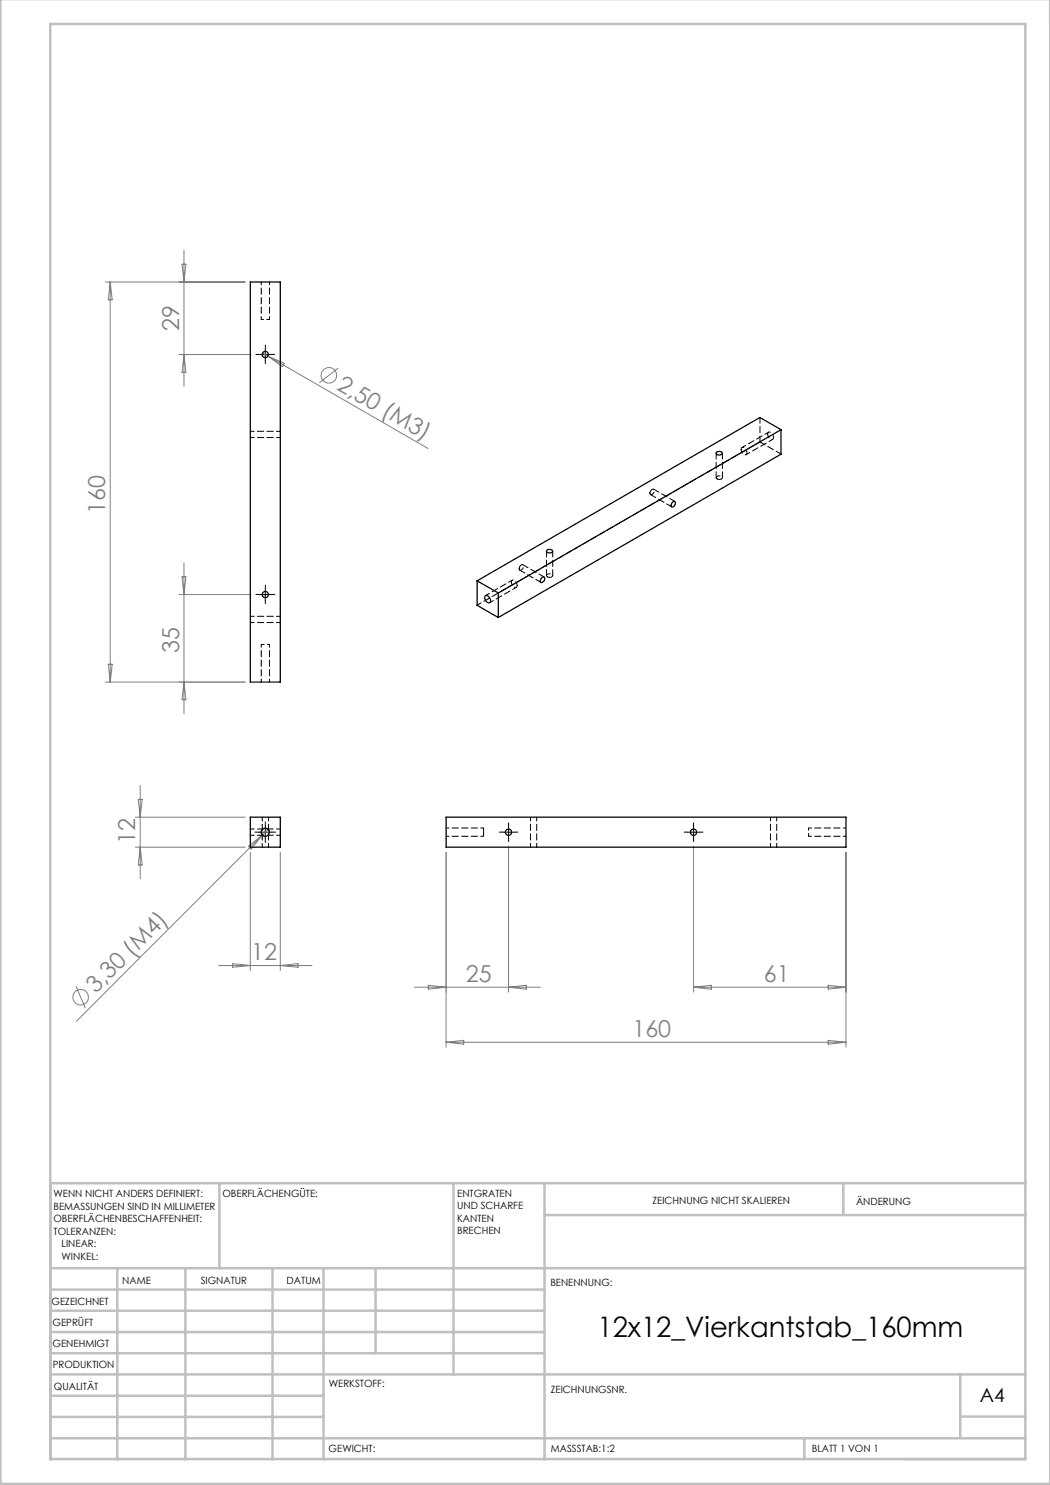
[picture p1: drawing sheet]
<svg xmlns="http://www.w3.org/2000/svg" width="210mm" height="297mm" viewBox="0 0 210 297" stroke-linecap="round" stroke-linejoin="round" font-family="sans-serif">
<g fill="none" stroke="#808080" stroke-width=".2">
<path d="M21.1 56.4h27.9M22 56.4v80M22 56.4l.4 3.6h-.7zM36.4 52.8h.8l-.4 3.6zM36.8 50.1v27.2M35.8 70.9h14.4M36.8 70.9l.4 3.6h-.8zM52.5 70.6l1.1 .6M53.6 71.2l32 18.5M53.6 71.2l3.3 1.5-.4 .6zM67.7 73.6l-3.8 2.9M35.8 118.9h14.4"/>
<path d="M36.4 115.4h.8l-.4 3.5zM36.8 112.6v30.2M21.1 136.4h27.9M21.7 132.9h.7l-.4 3.5zM36.8 136.4l.4 3.5h-.8zM27.7 159.9h.7l-.4 3.5zM28 157.1v18.7M27.1 163.4h21.9M27.1 169.4h21.9M28 169.4l.4 3.6h-.7zM49.7 169.3l2.8-2.3-2.3 2.8zM50.1 170.5v23.6"/>
<path d="M53.6 165.9l-38.3 38.4M56.1 170.5v23.6M89.2 170.5v38.9M101.7 169.3v29.1M138.7 169.3v29.1M169.2 170.5v38.9M15.2 197.2l1.9 4.4M43.7 193.1h18.7M46.5 192.7l3.6 .4-3.6 .4zM56.1 193.1l3.5-.4v.8zM82.9 197.4h25.2M85.7 197.1l3.5 .3-3.5 .4z"/>
<path d="M101.7 197.4l3.6-.3v.7zM138.7 197.4h30.5M138.7 197.4l3.6-.3v.7zM165.6 197.1l3.6 .3-3.6 .4zM89.2 208.5h80M89.2 208.5l3.5-.4v.7zM165.6 208.1l3.6 .4-3.6 .3z"/>
<circle cx="65.8" cy="75.1" r="1.55"/>
<circle cx="16.1" cy="199.5" r="1.55"/>
</g>
<g fill="none" stroke="#000" stroke-width=".2" stroke-dasharray="15.2 1.3 1.3 1.3">
<path d="M51.8 70.9h-.6M53.1 69.6v-.6M53.1 72.1v.7M54.3 70.9h.6M51.8 118.9h-.6M53.1 117.6v-.6M54.3 118.9h.6M53.1 120.1v.7M51.8 166.4h-.8M53.1 165.2v-.8M53.1 167.7v.8M54.3 166.4h.8"/>
<path d="M100.5 166.4h-.7M101.7 165.2v-.6M101.7 167.7v.6M103 166.4h.6M137.5 166.4h-.7M138.7 165.2v-.6M138.7 167.7v.6M140 166.4h.6"/>
</g>
<path d="M51.8 70.9h2.5M53.1 69.7v2.4M51.8 118.9h2.5M53.1 117.6v2.6M51.8 166.4h2.5M53.1 165.2v2.5M100.4 166.4h2.5M101.7 165.2v2.5M137.4 166.4h2.5M138.7 165.2v2.5" fill="none" stroke="#000" stroke-width=".2"/>
<g fill="none" stroke="#c0c0c0" stroke-width=".5">
<path d="M.1 -.1v296.9h209.9v-296.9M10.1 4.8h195v287h-195zM43.9 236.6v17M90.7 236.6v38.3M108.9 236.6v55.3M168.7 236.6v6.3M205.1 236.6h-195v55.3M10.1 253.6h195M10.1 257.9h98.8M23.5 253.6v38.3M37.1 253.6v38.3M54.5 253.6v38.3"/>
<path d="M64.7 253.6v38.3M75.1 253.6v17M108.9 243h96.2M10.1 270.6h98.8M10.1 266.4h98.8M10.1 262.1h98.8M10.1 279.1h54.6M10.1 274.9h195M192.1 274.8v12.7M10.1 287.7h195M10.1 283.4h54.6M160.9 287.5v4.3"/>
<path d="M192.1 283.3h13"/>
</g>
<g fill="none" stroke="#000" stroke-width=".25">
<path d="M50.1 56.4h6v80h-6zM143.3 90.5a.72 .72 0 0 1 1.2 .2 .65 .65 0 0 1-.7 .3 .65 .65 0 0 1-.5-.5zM156.2 85.9l-56.5 32.7M156.2 85.9l-4.2-2.4-56.6 32.7M156.2 85.9v4.9l-56.5 32.7M95.4 116.2l4.3 2.4M95.4 116.2v4.9l4.3 2.4M97 119.2a.86 .86 0 0 1 .9 .3 .86 .86 0 0 1 0 1 .97 .97 0 0 1-.9-1.3zM99.7 118.6v4.9M108.3 115.6a.35 .35 0 0 1 .5-.2 .35 .35 0 0 1 .1 .6 .44 .44 0 0 1-.3 .5 .44 .44 0 0 1-.5-.3zM109.3 110.1a.69 .69 0 0 1 1.2 .2 .74 .74 0 0 1-1.2-.1zM134.5 100.5a.35 .35 0 0 1 .5-.2 .35 .35 0 0 1 0 .6 .44 .44 0 0 1-.3 .5 .44 .44 0 0 1-.5-.3z"/>
<path d="M50.1 163.4h6v6h-6zM89.2 163.4h80v6h-80z"/>
<circle cx="53.1" cy="70.9" r=".62"/>
<circle cx="53.1" cy="118.9" r=".61"/>
<circle cx="53.1" cy="166.4" r=".82"/>
<circle cx="101.7" cy="166.5" r=".63"/>
<circle cx="138.7" cy="166.5" r=".63"/>
</g>
<g fill="none" stroke="#000" stroke-width=".2" stroke-dasharray="1.3 .6" stroke-dashoffset=".5">
<path d="M50.1 87.5h6M56.1 86.3h-6M148.2 89.9a.44 .44 0 0 1 .4-.5 .44 .44 0 0 1 .5 .4 .62 .62 0 0 1 .3 .6 .62 .62 0 0 1-.4 .6l-.6-.5-.2-.6M153.5 86.8a.44 .44 0 0 1 .4-.4 .44 .44 0 0 1 .5 .3 .62 .62 0 0 1 .3 .7 .62 .62 0 0 1-.4 .5l-.6-.5-.2-.6M103.4 117.1a.85 .85 0 0 0-1.1-1 1.01 1.01 0 0 0 1 1.4l.1-.4M50.1 124.5h6M56.1 123.3h-6M50.1 167.1h6M52.4 163.4v6M53.7 169.4v-6M56.1 165.8h-6M106.1 163.4v6"/>
<path d="M107.3 169.4v-6M154.1 163.4v6M155.3 169.4v-6"/>
</g>
<path d="M52.2 63.9h1.7M53.9 128.9h-1.7M161.7 165.6v1.7" fill="none" stroke="#000" stroke-width=".2" stroke-dasharray="1.3 .6" stroke-dashoffset=".8"/>
<path d="M149.2 90.9l5.3-3M153.7 86.4l-5.3 3.1M102.4 116l-5.3 3.1M95.4 121l56.6-32.6M98 120.5l5.3-3M96.7 166.4v-.8M96.7 167.3v-.9" fill="none" stroke="#000" stroke-width=".2" stroke-dasharray="1.3 .6" stroke-dashoffset=".4"/>
<path d="M52.2 56.4v7.5M53.9 63.9v-7.5M52.2 128.9v7.5M53.9 136.4v-7.5M89.2 167.3h7.5M96.7 165.6h-7.5M161.7 167.3h7.5M169.2 165.6h-7.5" fill="none" stroke="#000" stroke-width=".2" stroke-dasharray="1.3 .6" stroke-dashoffset=".7"/>
<path d="M130 98.6a.64 .64 0 0 1 .8-.7 .71 .71 0 0 1-.7 1l-.1-.3M143.4 95.8a.64 .64 0 0 0 1.1-.4 .71 .71 0 0 0-1.3 .2l.2 .2M103.8 113.7a.64 .64 0 0 1 .9-.7 .71 .71 0 0 1-.8 1l-.1-.3M109.5 115.4a.64 .64 0 0 0 1-.4 .71 .71 0 0 0-1.2 .2l.2 .2" fill="none" stroke="#000" stroke-width=".2" stroke-dasharray="1.3 .6"/>
<path d="M130.1 98.9l4.3 2.5M143.2 90.6v4.9M144.5 95.5v-4.9M152 83.5v4.9M152 88.4l4.2 2.4M104 114l4.2 2.5M108.8 115.4l-4.2-2.5M109.3 110.2v4.9M110.5 115.1v-4.9M135 100.3l-4.3-2.5" fill="none" stroke="#000" stroke-width=".2" stroke-dasharray="1.3 .6" stroke-dashoffset=".1"/>
<text font-size="5.6" x="119.5" y="267.5">12x12_Vierkantstab_160mm</text>
<g font-size="4.7" fill="#808080">
<text x="35.8" y="66.1" transform="rotate(-90 35.8 66.1)">29</text>
<text x="67.2" y="77.8" transform="rotate(30 67.2 77.8)">2,50 (M3)</text>
<text x="21.1" y="102.9" transform="rotate(-90 21.1 102.9)">160</text>
<text x="35.8" y="130.5" transform="rotate(-90 35.8 130.5)">35</text>
<text x="27.1" y="168.7" transform="rotate(-90 27.1 168.7)">12</text>
<text x="50.2" y="192.1">12</text>
<text x="93.1" y="196.4">25</text>
<text x="152.8" y="196.4">61</text>
<text x="19.2" y="198.8" transform="rotate(-45 19.2 198.8)">3,30 (M4)</text>
<text x="126.5" y="207.4">160</text>
</g>
<text font-size="3.9" x="196" y="280.4">A4</text>
<g font-size="2">
<text x="10.7" y="239.5">WENN NICHT ANDERS DEFINIERT:</text>
<text x="44.5" y="239.5">OBERFLÄCHENGÜTE:</text>
<text x="91.4" y="239.4">ENTGRATEN</text>
<text x="10.7" y="242">BEMASSUNGEN SIND IN MILLIMETER</text>
<text x="10.7" y="244.5">OBERFLÄCHENBESCHAFFENHEIT:</text>
<text x="91.4" y="241.9">UND SCHARFE</text>
<text x="91.4" y="244.4">KANTEN</text>
<text x="130.5" y="240.8">ZEICHNUNG NICHT SKALIEREN</text>
<text x="171.2" y="241">ÄNDERUNG</text>
<text x="10.7" y="247">TOLERANZEN:</text>
<text x="12.3" y="249.5">LINEAR:</text>
<text x="12.3" y="252">WINKEL:</text>
<text x="91.4" y="246.9">BRECHEN</text>
<text x="24.4" y="256.9">NAME</text>
<text x="40.1" y="256.8">SIGNATUR</text>
<text x="57.3" y="256.8">DATUM</text>
<text x="110.1" y="257.1">BENENNUNG:</text>
<text x="10.3" y="260.9">GEZEICHNET</text>
<text x="10.5" y="269.3">GENEHMIGT</text>
<text x="10.5" y="265.2">GEPRÜFT</text>
<text x="10.6" y="273.6">PRODUKTION</text>
<text x="10.8" y="278">QUALITÄT</text>
<text x="65.8" y="277.4">WERKSTOFF:</text>
<text x="110.2" y="278.5">ZEICHNUNGSNR.</text>
<text x="65.7" y="290.4">GEWICHT:</text>
<text x="110.2" y="290.5">MASSSTAB:1:2</text>
<text x="162.4" y="290.4">BLATT 1 VON 1</text>
</g>
</svg>
